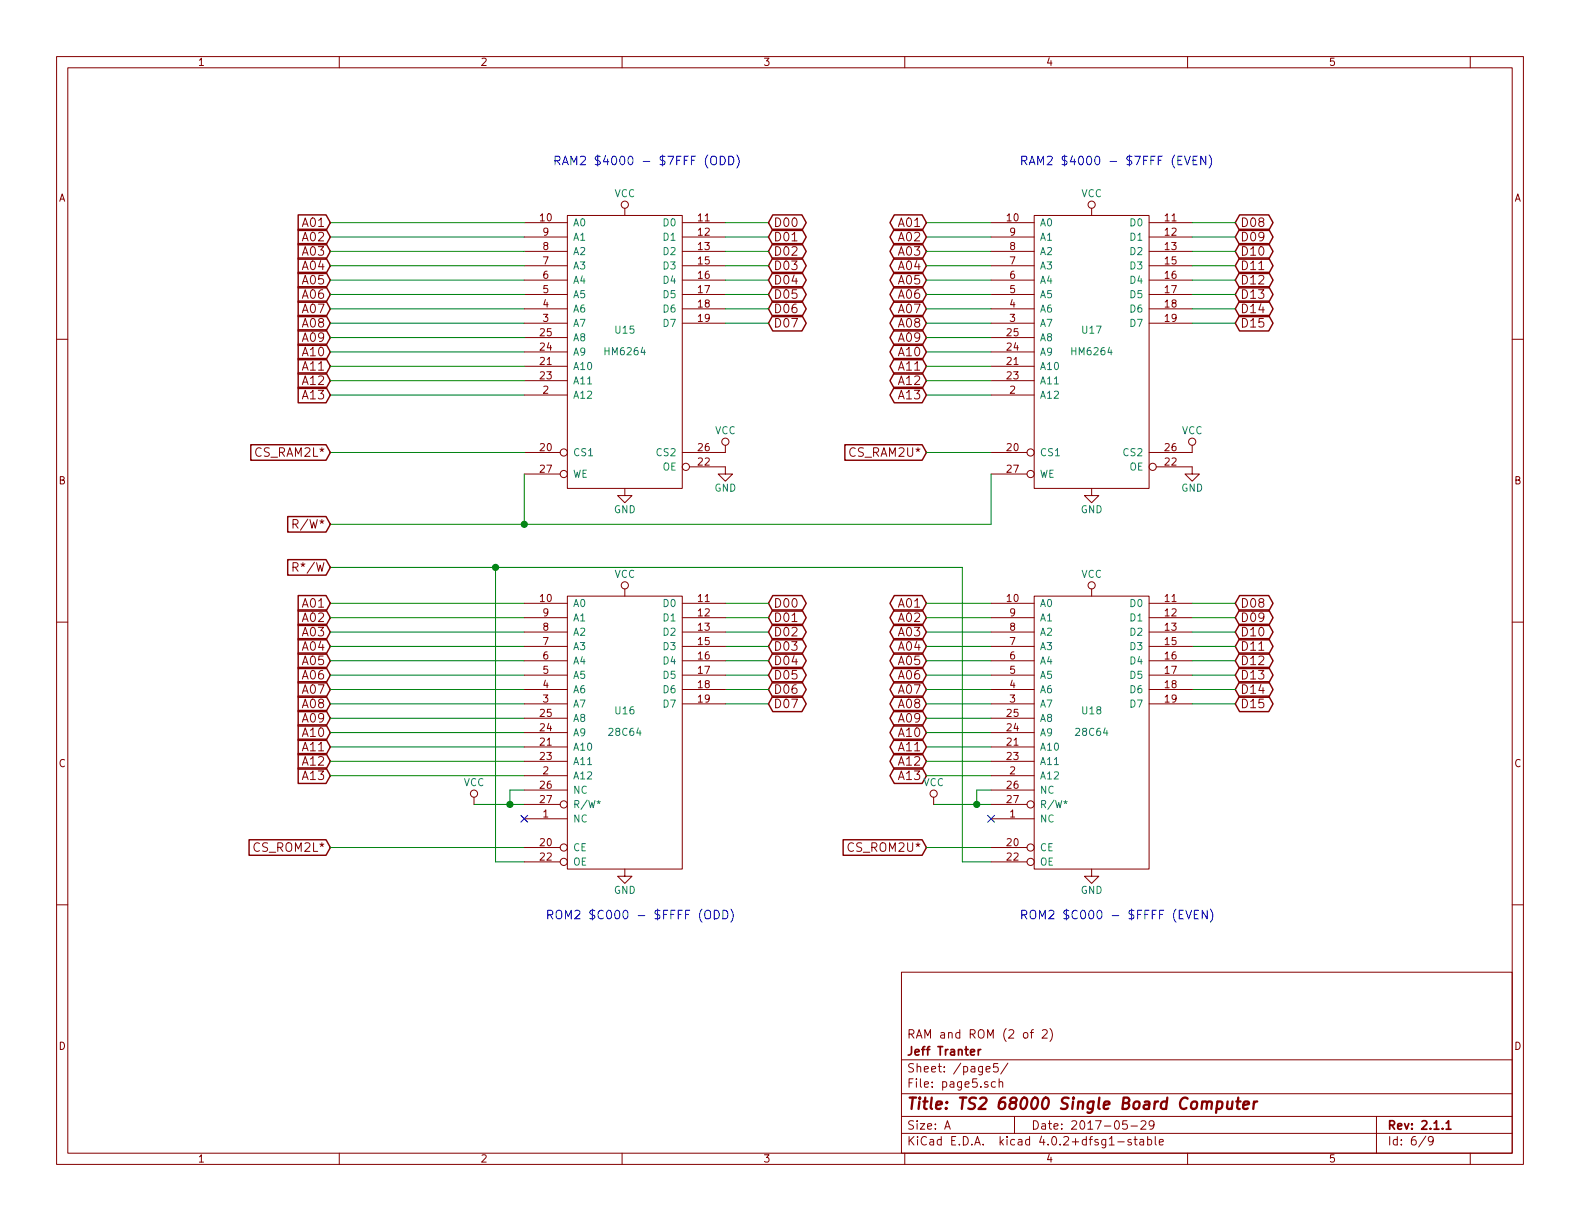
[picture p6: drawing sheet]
EESchema Schematic File Version 2
LIBS:power
LIBS:device
LIBS:transistors
LIBS:conn
LIBS:linear
LIBS:regul
LIBS:74xx
LIBS:cmos4000
LIBS:adc-dac
LIBS:memory
LIBS:xilinx
LIBS:ts2-cache
EELAYER 25 0
EELAYER END
$Descr A 11000 8500
encoding utf-8
Sheet 6 9
Title "TS2 68000 Single Board Computer"
Date "2017-05-29"
Rev "2.1.1"
Comp "Jeff Tranter"
Comment1 "RAM and ROM (2 of 2)"
Comment2 ""
Comment3 ""
Comment4 ""
$EndDescr
$Comp
L HM6264 U15
U 1 1
P 4350 2450
F 0 "U15" H 4350 2600 50  0000 C CNN
F 1 "HM6264" H 4350 2450 50  0000 C CNN
F 2 "Housings_DIP:DIP-28_W15.24mm" H 4350 2450 50  0001 C CNN
F 3 "" H 4350 2450 50  0000 C CNN
	1    4350 2450
	1    0    0    -1  
$EndComp
$Comp
L HM6264 U17
U 1 1
P 7600 2450
F 0 "U17" H 7600 2600 50  0000 C CNN
F 1 "HM6264" H 7600 2450 50  0000 C CNN
F 2 "Housings_DIP:DIP-28_W15.24mm" H 7600 2450 50  0001 C CNN
F 3 "" H 7600 2450 50  0000 C CNN
	1    7600 2450
	1    0    0    -1  
$EndComp
Wire Wire Line
	2300 3650 6900 3650
Wire Wire Line
	3650 3650 3650 3300
Text GLabel 2300 3650 0    60   Input ~ 0
R/W*
Wire Wire Line
	3650 3150 2300 3150
Text GLabel 2300 3150 0    60   Input ~ 0
CS_RAM2L*
Wire Wire Line
	3450 3950 3450 6000
Wire Wire Line
	2300 1550 3650 1550
Wire Wire Line
	3650 2750 2300 2750
Text GLabel 2300 1550 0    60   Input ~ 0
A01
Text GLabel 2300 1650 0    60   Input ~ 0
A02
Wire Wire Line
	2300 1650 3650 1650
Text GLabel 2300 1750 0    60   Input ~ 0
A03
Text GLabel 2300 1850 0    60   Input ~ 0
A04
Text GLabel 2300 1950 0    60   Input ~ 0
A05
Text GLabel 2300 2050 0    60   Input ~ 0
A06
Text GLabel 2300 2150 0    60   Input ~ 0
A07
Text GLabel 2300 2250 0    60   Input ~ 0
A08
Text GLabel 2300 2350 0    60   Input ~ 0
A09
Text GLabel 2300 2450 0    60   Input ~ 0
A10
Text GLabel 2300 2550 0    60   Input ~ 0
A11
Text GLabel 2300 2650 0    60   Input ~ 0
A12
Text GLabel 2300 2750 0    60   Input ~ 0
A13
Wire Wire Line
	2300 2650 3650 2650
Wire Wire Line
	2300 2550 3650 2550
Wire Wire Line
	2300 2450 3650 2450
Wire Wire Line
	2300 2350 3650 2350
Wire Wire Line
	2300 2250 3650 2250
Wire Wire Line
	2300 2150 3650 2150
Wire Wire Line
	2300 2050 3650 2050
Wire Wire Line
	2300 1950 3650 1950
Wire Wire Line
	2300 1850 3650 1850
Wire Wire Line
	2300 1750 3650 1750
Wire Wire Line
	3650 4200 2300 4200
Text GLabel 2300 4200 0    60   Input ~ 0
A01
Wire Wire Line
	5050 1550 5350 1550
Text GLabel 5350 1550 2    60   BiDi ~ 0
D00
Text GLabel 5350 1650 2    60   BiDi ~ 0
D01
Text GLabel 5350 1750 2    60   BiDi ~ 0
D02
Text GLabel 5350 1850 2    60   BiDi ~ 0
D03
Text GLabel 5350 1950 2    60   BiDi ~ 0
D04
Text GLabel 5350 2050 2    60   BiDi ~ 0
D05
Text GLabel 5350 2150 2    60   BiDi ~ 0
D06
Text GLabel 5350 2250 2    60   BiDi ~ 0
D07
Wire Wire Line
	5050 2250 5350 2250
Wire Wire Line
	5050 2150 5350 2150
Wire Wire Line
	5050 2050 5350 2050
Wire Wire Line
	5050 1950 5350 1950
Wire Wire Line
	5050 1850 5350 1850
Wire Wire Line
	5050 1750 5350 1750
Wire Wire Line
	5050 1650 5350 1650
$Comp
L GND #PWR061
U 1 1
P 5050 3250
F 0 "#PWR061" H 5050 3000 50  0001 C CNN
F 1 "GND" H 5050 3100 50  0000 C CNN
F 2 "" H 5050 3250 50  0000 C CNN
F 3 "" H 5050 3250 50  0000 C CNN
	1    5050 3250
	1    0    0    -1  
$EndComp
$Comp
L VCC #PWR062
U 1 1
P 5050 3150
F 0 "#PWR062" H 5050 3000 50  0001 C CNN
F 1 "VCC" H 5050 3300 50  0000 C CNN
F 2 "" H 5050 3150 50  0000 C CNN
F 3 "" H 5050 3150 50  0000 C CNN
	1    5050 3150
	1    0    0    -1  
$EndComp
$Comp
L VCC #PWR063
U 1 1
P 8300 3150
F 0 "#PWR063" H 8300 3000 50  0001 C CNN
F 1 "VCC" H 8300 3300 50  0000 C CNN
F 2 "" H 8300 3150 50  0000 C CNN
F 3 "" H 8300 3150 50  0000 C CNN
	1    8300 3150
	1    0    0    -1  
$EndComp
$Comp
L GND #PWR064
U 1 1
P 8300 3250
F 0 "#PWR064" H 8300 3000 50  0001 C CNN
F 1 "GND" H 8300 3100 50  0000 C CNN
F 2 "" H 8300 3250 50  0000 C CNN
F 3 "" H 8300 3250 50  0000 C CNN
	1    8300 3250
	1    0    0    -1  
$EndComp
Wire Wire Line
	6900 1550 6450 1550
Text GLabel 6450 1550 0    60   BiDi ~ 0
A01
$Comp
L VCC #PWR065
U 1 1
P 4350 1500
F 0 "#PWR065" H 4350 1350 50  0001 C CNN
F 1 "VCC" H 4350 1650 50  0000 C CNN
F 2 "" H 4350 1500 50  0000 C CNN
F 3 "" H 4350 1500 50  0000 C CNN
	1    4350 1500
	1    0    0    -1  
$EndComp
$Comp
L GND #PWR066
U 1 1
P 4350 3400
F 0 "#PWR066" H 4350 3150 50  0001 C CNN
F 1 "GND" H 4350 3250 50  0000 C CNN
F 2 "" H 4350 3400 50  0000 C CNN
F 3 "" H 4350 3400 50  0000 C CNN
	1    4350 3400
	1    0    0    -1  
$EndComp
Text GLabel 2300 4300 0    60   Input ~ 0
A02
Wire Wire Line
	2300 4300 3650 4300
Text GLabel 2300 5900 0    60   Input ~ 0
CS_ROM2L*
$Comp
L GND #PWR067
U 1 1
P 4350 6050
F 0 "#PWR067" H 4350 5800 50  0001 C CNN
F 1 "GND" H 4350 5900 50  0000 C CNN
F 2 "" H 4350 6050 50  0000 C CNN
F 3 "" H 4350 6050 50  0000 C CNN
	1    4350 6050
	1    0    0    -1  
$EndComp
$Comp
L VCC #PWR068
U 1 1
P 4350 4150
F 0 "#PWR068" H 4350 4000 50  0001 C CNN
F 1 "VCC" H 4350 4300 50  0000 C CNN
F 2 "" H 4350 4150 50  0000 C CNN
F 3 "" H 4350 4150 50  0000 C CNN
	1    4350 4150
	1    0    0    -1  
$EndComp
Wire Wire Line
	3300 5600 3650 5600
$Comp
L VCC #PWR069
U 1 1
P 3300 5600
F 0 "#PWR069" H 3300 5450 50  0001 C CNN
F 1 "VCC" H 3300 5750 50  0000 C CNN
F 2 "" H 3300 5600 50  0000 C CNN
F 3 "" H 3300 5600 50  0000 C CNN
	1    3300 5600
	1    0    0    -1  
$EndComp
Text GLabel 2300 4400 0    60   Input ~ 0
A03
Text GLabel 2300 4500 0    60   Input ~ 0
A04
Text GLabel 2300 4600 0    60   Input ~ 0
A05
Text GLabel 2300 4700 0    60   Input ~ 0
A06
Text GLabel 2300 4800 0    60   Input ~ 0
A07
Text GLabel 2300 4900 0    60   Input ~ 0
A08
Text GLabel 2300 5000 0    60   Input ~ 0
A09
Text GLabel 2300 5100 0    60   Input ~ 0
A10
Text GLabel 2300 5200 0    60   Input ~ 0
A11
Text GLabel 2300 5300 0    60   Input ~ 0
A12
Text GLabel 2300 5400 0    60   Input ~ 0
A13
Wire Wire Line
	3450 6000 3650 6000
Wire Wire Line
	2300 5900 3650 5900
Wire Wire Line
	3650 5400 2300 5400
Wire Wire Line
	2300 5300 3650 5300
Wire Wire Line
	2300 5200 3650 5200
Wire Wire Line
	2300 5100 3650 5100
Wire Wire Line
	2300 5000 3650 5000
Wire Wire Line
	2300 4900 3650 4900
Wire Wire Line
	2300 4800 3650 4800
Wire Wire Line
	2300 4700 3650 4700
Wire Wire Line
	2300 4600 3650 4600
Wire Wire Line
	2300 4500 3650 4500
Wire Wire Line
	2300 4400 3650 4400
Connection ~ 3550 5600
Text GLabel 5350 4200 2    60   BiDi ~ 0
D00
Wire Wire Line
	5050 4200 5350 4200
Text GLabel 5350 4300 2    60   BiDi ~ 0
D01
Text GLabel 5350 4400 2    60   BiDi ~ 0
D02
Text GLabel 5350 4500 2    60   BiDi ~ 0
D03
Text GLabel 5350 4600 2    60   BiDi ~ 0
D04
Text GLabel 5350 4700 2    60   BiDi ~ 0
D05
Text GLabel 5350 4800 2    60   BiDi ~ 0
D06
Text GLabel 5350 4900 2    60   BiDi ~ 0
D07
Wire Wire Line
	5050 4300 5350 4300
Wire Wire Line
	5050 4400 5350 4400
Wire Wire Line
	5050 4500 5350 4500
Wire Wire Line
	5050 4600 5350 4600
Wire Wire Line
	5050 4700 5350 4700
Wire Wire Line
	5050 4800 5350 4800
Wire Wire Line
	5050 4900 5350 4900
Text GLabel 8600 1550 2    60   BiDi ~ 0
D08
Wire Wire Line
	8300 1550 8600 1550
Text GLabel 8600 1650 2    60   BiDi ~ 0
D09
Text GLabel 8600 1750 2    60   BiDi ~ 0
D10
Text GLabel 8600 1850 2    60   BiDi ~ 0
D11
Text GLabel 8600 1950 2    60   BiDi ~ 0
D12
Text GLabel 8600 2050 2    60   BiDi ~ 0
D13
Text GLabel 8600 2150 2    60   BiDi ~ 0
D14
Text GLabel 8600 2250 2    60   BiDi ~ 0
D15
Wire Wire Line
	8300 1650 8600 1650
Wire Wire Line
	8300 1750 8600 1750
Wire Wire Line
	8300 1850 8600 1850
Wire Wire Line
	8300 1950 8600 1950
Wire Wire Line
	8300 2050 8600 2050
Wire Wire Line
	8300 2150 8600 2150
Wire Wire Line
	8300 2250 8600 2250
Wire Wire Line
	6900 3650 6900 3300
Connection ~ 3650 3650
$Comp
L VCC #PWR070
U 1 1
P 7600 1500
F 0 "#PWR070" H 7600 1350 50  0001 C CNN
F 1 "VCC" H 7600 1650 50  0000 C CNN
F 2 "" H 7600 1500 50  0000 C CNN
F 3 "" H 7600 1500 50  0000 C CNN
	1    7600 1500
	1    0    0    -1  
$EndComp
$Comp
L GND #PWR071
U 1 1
P 7600 3400
F 0 "#PWR071" H 7600 3150 50  0001 C CNN
F 1 "GND" H 7600 3250 50  0000 C CNN
F 2 "" H 7600 3400 50  0000 C CNN
F 3 "" H 7600 3400 50  0000 C CNN
	1    7600 3400
	1    0    0    -1  
$EndComp
Text GLabel 6450 3150 0    60   Input ~ 0
CS_RAM2U*
Wire Wire Line
	6450 3150 6900 3150
Text GLabel 6450 1650 0    60   BiDi ~ 0
A02
Text GLabel 6450 1750 0    60   BiDi ~ 0
A03
Text GLabel 6450 1850 0    60   BiDi ~ 0
A04
Text GLabel 6450 1950 0    60   BiDi ~ 0
A05
Text GLabel 6450 2050 0    60   BiDi ~ 0
A06
Text GLabel 6450 2150 0    60   BiDi ~ 0
A07
Text GLabel 6450 2250 0    60   BiDi ~ 0
A08
Text GLabel 6450 2350 0    60   BiDi ~ 0
A09
Text GLabel 6450 2450 0    60   BiDi ~ 0
A10
Text GLabel 6450 2550 0    60   BiDi ~ 0
A11
Text GLabel 6450 2650 0    60   BiDi ~ 0
A12
Text GLabel 6450 2750 0    60   BiDi ~ 0
A13
Wire Wire Line
	6450 2750 6900 2750
Wire Wire Line
	6450 2650 6900 2650
Wire Wire Line
	6450 2550 6900 2550
Wire Wire Line
	6450 2450 6900 2450
Wire Wire Line
	6450 2350 6900 2350
Wire Wire Line
	6450 2250 6900 2250
Wire Wire Line
	6450 2150 6900 2150
Wire Wire Line
	6450 2050 6900 2050
Wire Wire Line
	6450 1950 6900 1950
Wire Wire Line
	6450 1850 6900 1850
Wire Wire Line
	6450 1750 6900 1750
Wire Wire Line
	6450 1650 6900 1650
Text GLabel 6450 4200 0    60   BiDi ~ 0
A01
Text GLabel 8600 4200 2    60   BiDi ~ 0
D08
Text GLabel 8600 4300 2    60   BiDi ~ 0
D09
Text GLabel 8600 4400 2    60   BiDi ~ 0
D10
Text GLabel 8600 4500 2    60   BiDi ~ 0
D11
Text GLabel 8600 4600 2    60   BiDi ~ 0
D12
Text GLabel 8600 4700 2    60   BiDi ~ 0
D13
Text GLabel 8600 4800 2    60   BiDi ~ 0
D14
Text GLabel 8600 4900 2    60   BiDi ~ 0
D15
Wire Wire Line
	8300 4200 8600 4200
Wire Wire Line
	8300 4300 8600 4300
Wire Wire Line
	8300 4400 8600 4400
Wire Wire Line
	8300 4500 8600 4500
Wire Wire Line
	8300 4600 8600 4600
Wire Wire Line
	8300 4700 8600 4700
Wire Wire Line
	8300 4800 8600 4800
Wire Wire Line
	8300 4900 8600 4900
Wire Wire Line
	6450 4200 6900 4200
$Comp
L VCC #PWR072
U 1 1
P 7600 4150
F 0 "#PWR072" H 7600 4000 50  0001 C CNN
F 1 "VCC" H 7600 4300 50  0000 C CNN
F 2 "" H 7600 4150 50  0000 C CNN
F 3 "" H 7600 4150 50  0000 C CNN
	1    7600 4150
	1    0    0    -1  
$EndComp
$Comp
L GND #PWR073
U 1 1
P 7600 6050
F 0 "#PWR073" H 7600 5800 50  0001 C CNN
F 1 "GND" H 7600 5900 50  0000 C CNN
F 2 "" H 7600 6050 50  0000 C CNN
F 3 "" H 7600 6050 50  0000 C CNN
	1    7600 6050
	1    0    0    -1  
$EndComp
Text GLabel 6450 4300 0    60   BiDi ~ 0
A02
Text GLabel 6450 4400 0    60   BiDi ~ 0
A03
Text GLabel 6450 4500 0    60   BiDi ~ 0
A04
Text GLabel 6450 4600 0    60   BiDi ~ 0
A05
Text GLabel 6450 4700 0    60   BiDi ~ 0
A06
Text GLabel 6450 4800 0    60   BiDi ~ 0
A07
Text GLabel 6450 4900 0    60   BiDi ~ 0
A08
Text GLabel 6450 5000 0    60   BiDi ~ 0
A09
Text GLabel 6450 5100 0    60   BiDi ~ 0
A10
Text GLabel 6450 5200 0    60   BiDi ~ 0
A11
Text GLabel 6450 5300 0    60   BiDi ~ 0
A12
Text GLabel 6450 5400 0    60   BiDi ~ 0
A13
Wire Wire Line
	6500 5600 6900 5600
Connection ~ 6800 5600
$Comp
L VCC #PWR074
U 1 1
P 6500 5600
F 0 "#PWR074" H 6500 5450 50  0001 C CNN
F 1 "VCC" H 6500 5750 50  0000 C CNN
F 2 "" H 6500 5600 50  0000 C CNN
F 3 "" H 6500 5600 50  0000 C CNN
	1    6500 5600
	1    0    0    -1  
$EndComp
Wire Wire Line
	6450 5400 6900 5400
Wire Wire Line
	6450 5300 6900 5300
Wire Wire Line
	6450 5200 6900 5200
Wire Wire Line
	6450 5100 6900 5100
Wire Wire Line
	6450 5000 6900 5000
Wire Wire Line
	6450 4900 6900 4900
Wire Wire Line
	6450 4800 6900 4800
Wire Wire Line
	6450 4700 6900 4700
Wire Wire Line
	6450 4600 6900 4600
Wire Wire Line
	6450 4500 6900 4500
Wire Wire Line
	6450 4400 6900 4400
Wire Wire Line
	6450 4300 6900 4300
Text GLabel 6450 5900 0    60   Input ~ 0
CS_ROM2U*
Wire Wire Line
	6450 5900 6900 5900
Wire Wire Line
	2300 3950 6700 3950
Wire Wire Line
	6700 3950 6700 6000
Wire Wire Line
	6700 6000 6900 6000
Connection ~ 3450 3950
Text GLabel 2300 3950 0    60   Input ~ 0
R*/W
$Comp
L 28C64 U16
U 1 1
P 4350 5100
F 0 "U16" H 4350 5250 50  0000 C CNN
F 1 "28C64" H 4350 5100 50  0000 C CNN
F 2 "Housings_DIP:DIP-28_W15.24mm" H 4350 5100 50  0001 C CNN
F 3 "" H 4350 5100 50  0000 C CNN
	1    4350 5100
	1    0    0    -1  
$EndComp
$Comp
L 28C64 U18
U 1 1
P 7600 5100
F 0 "U18" H 7600 5250 50  0000 C CNN
F 1 "28C64" H 7600 5100 50  0000 C CNN
F 2 "Housings_DIP:DIP-28_W15.24mm" H 7600 5100 50  0001 C CNN
F 3 "" H 7600 5100 50  0000 C CNN
	1    7600 5100
	1    0    0    -1  
$EndComp
Wire Wire Line
	3550 5500 3650 5500
Wire Wire Line
	3550 5500 3550 5600
NoConn ~ 3650 5700
Wire Wire Line
	6900 5500 6800 5500
Wire Wire Line
	6800 5500 6800 5600
NoConn ~ 6900 5700
Text Notes 3850 1150 0    60   ~ 0
RAM2 $4000 - $7FFF (ODD)
Text Notes 7100 1150 0    60   ~ 0
RAM2 $4000 - $7FFF (EVEN)
Text Notes 3800 6400 0    60   ~ 0
ROM2 $C000 - $FFFF (ODD)
Text Notes 7100 6400 0    60   ~ 0
ROM2 $C000 - $FFFF (EVEN)
$EndSCHEMATC
